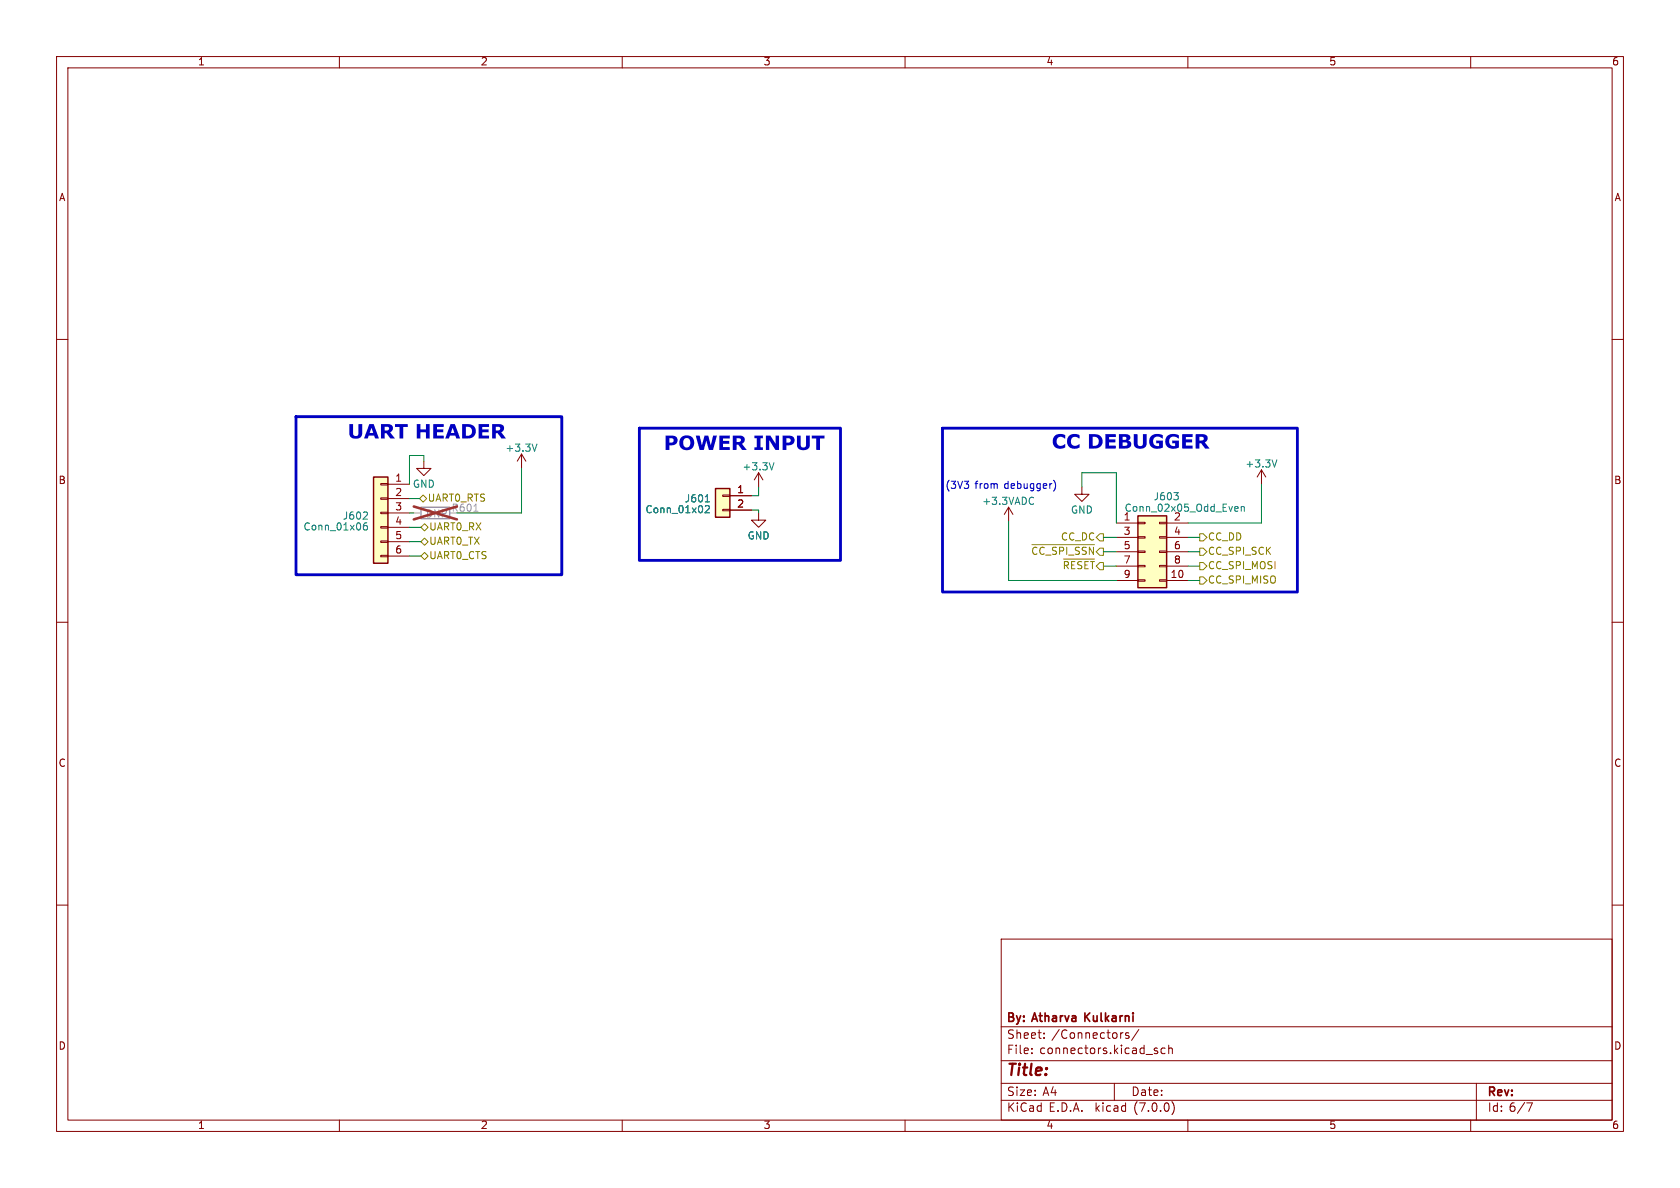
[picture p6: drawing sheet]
<svg xmlns="http://www.w3.org/2000/svg" width="297mm" height="210mm" viewBox="0 0 297 210" stroke-linecap="round" stroke-linejoin="round" font-family="sans-serif">
<g fill="none" stroke="#840000" stroke-width=".18">
<path d="M10 10h277v190h-277zM12 12h273v186h-273zM60 10v2M110 10v2M160 10v2M210 10v2M260 10v2M10 60h2M285 60h2M67.3 98.2h1.3v.2h-1.3zM67.3 95.6h1.3v.3h-1.3zM67.3 93.1h1.3v.2h-1.3z"/>
<path d="M67.3 90.6h1.3v.2h-1.3zM67.3 88h1.3v.3h-1.3zM67.3 85.5h1.3v.2h-1.3zM68.6 85.6h3.8M68.6 88.1h3.8M68.6 90.7h3.8M68.6 93.2h3.8M68.6 95.8h3.8M68.6 98.3h3.8M74.9 81.5v1.3h1.3l-1.3 1.3-1.2-1.3h1.2M92.2 80.3l-.8 1.2M92.2 80.3v2.5"/>
<path d="M92.2 80.3l.8 1.2M127.8 90h1.2v.3h-1.2zM127.8 87.5h1.2v.3h-1.2zM129 87.6h3.8M129 90.2h3.8M134.1 90.7v1.2h1.3l-1.3 1.3-1.3-1.3h1.3M134.1 83.6l-.8 1.2M134.1 83.6v2.5M134.1 83.6l.8 1.2M178.3 89.7l-.8 1.2M178.3 89.7v2.5M178.3 89.7l.8 1.2"/>
<path d="M191.3 86.1v1.3h1.2l-1.2 1.2-1.3-1.2h1.3M197.4 92.5h3.8M197.4 95h3.8M197.4 97.5h3.8M201.2 99.9h1.2v.3h-1.2zM201.2 97.4h1.2v.3h-1.2zM201.2 94.9h1.2v.2h-1.2zM201.2 92.3h1.2v.3h-1.2zM205 99.9h1.2v.3h-1.2zM205 97.4h1.2v.3h-1.2zM205 94.9h1.2v.2h-1.2zM205 92.3h1.2v.3h-1.2z"/>
<path d="M206.2 92.5h3.9M206.2 95h3.9M206.2 97.5h3.9M223 83.1l-.8 1.2M223 83.1v2.5M223 83.1l.8 1.2M10 110h2M197.4 102.6h3.8M197.4 100.1h3.8M201.2 102.5h1.2v.2h-1.2zM205 102.5h1.2v.2h-1.2zM206.2 102.6h3.9"/>
<path d="M206.2 100.1h3.9M285 110h2M10 160h2M285 160h2M177 166h108v32h-108zM60 198v2M110 198v2M160 198v2M177 194.5h108M177 191.5h108M177 187.5h108M177 181.5h108"/>
<path d="M182.4 186.1v.2M182.4 185.3v.2M184.6 183.4v.2M184.6 182.6v.2M197 191.5v3M198.4 182.6h.1M199.5 182.6h-.3l-.2 .2v.2l.5 .1v.4h-.5M201.3 182l-1.3 1.9M204.3 185.8h.3l.1 .2-.2 .3h-.3M204.3 185.3h.3M206 185.3h-.5l-.2 .2v.5l.1 .2h.6M206.6 185.4l.2-.1h.4l.1 1"/>
<path d="M206.6 184.8v1.5M207.2 194.7a1.72 1.72 0 0 1 0 2.3M210 198v2M260 198v2M261 191.5v6.5M269.9 195h1l-.6 1.5"/>
</g>
<g fill="none" stroke="#008484" stroke-width=".18">
<path d="M94.9 78.5l-.4 1.3M64.2 91.8h.8M64.3 92.7v.9l.2 .1 .4-.1 .1-.5-.2-.1-.3-.1-.3 .2M64.9 90.6v.4M124.7 88.7h.7M124.9 89.4h.4l.1 .3-.8 .9h.8M136.8 81.8l-.4 1.3M182.5 87.9l.2 .1M182.7 89l-.2 .2M207.5 87.1h.8l-.4 .5M208.2 87.7v.5M218.5 89.5l.3 .1 .1 .2-.6 .2"/>
<path d="M218.8 90.3l-.3 .1M219.4 89.7l.2-.2 .3 .1 .1 .8M219.4 89.5v.9M225.7 81.3l-.4 1.3"/>
</g>
<path d="M74.4 89.7h5.1v2h-5.1z" fill="none" stroke="#a1a1a1" stroke-width=".25"/>
<path d="M73.2 90.7h1.2M83.8 90.4h.7" fill="none" stroke="#a1a1a1" stroke-width=".18"/>
<path d="M73.2 89.5l7.6 2.3M80.8 89.5l-7.6 2.3" fill="none" stroke="#9d3333" stroke-width=".46"/>
<g fill="#ffffc2" stroke="#ffffc2" stroke-width=".18">
<path d="M201.2 91.2h5v12.7h-5z"/>
<path d="M126.5 86.4h2.5v5h-2.5z"/>
<path d="M66 84.3h2.6v15.3h-2.6z"/>
</g>
<path d="M66 84.3h2.6v15.3h-2.6zM126.5 86.4h2.5v5h-2.5zM201.2 91.2h5v12.7h-5z" fill="none" stroke="#840000" stroke-width=".25"/>
<g fill="none" stroke="#848400" stroke-width=".18">
<path d="M74.2 88.1l.6-.6 .6 .6-.6 .7zM74.4 95.8l.7-.7 .6 .7-.6 .6zM74.4 93.2l.7-.6 .6 .6-.6 .7zM74.4 98.3l.7-.6 .6 .6-.6 .6zM182.4 96.3h11.1M183.3 96.9l-.2-.2-.3 .1-.3 .5M184.6 96.9l-.2-.2-.3 .1-.3 .5M186.8 96.8l-.5-.1-.2 .4M188 98.8h5.5M188 97.2l-.1-.4-.6-.1v1.3M188.2 99.3v1.2M188.6 96.7v1.3"/>
<path d="M189.4 99.3v1.2M190.8 96.8l-.5-.1-.2 .4M191.8 99.3v1.2M192 96.8l-.4-.1-.3 .4M193.1 99.3v1.2M193.3 96.7v1.3l-.7-1.3v1.3M194.4 96.9h.7v1.3h-.7l-.6-.7zM194.4 94.4h.7v1.2h-.7l-.6-.6zM194.4 99.4h.7v1.3h-.7l-.6-.6zM212.1 96.9h.6l.7 .6-.7 .7h-.6zM212.1 94.4h.6l.7 .6-.7 .6h-.6zM212.1 99.4h.6l.7 .7-.7 .6h-.6z"/>
<path d="M212.1 102h.6l.7 .6-.7 .7h-.6z"/>
</g>
<g fill="#0000c2">
<path d="M129.6 77h1.4l.5 .2 .2 .3-.1 .5-.4 .4 .8 1.1h-.8l-.7-.9h-.3v.9h-.6v-2h.6v.6h.6l.2-.3-.3-.3h-1.1z"/>
<path d="M143.5 77h2.3v.5h-.8v2h-.7v-2h-.8z"/>
</g>
<path d="M186.3 84.9a1.46 1.46 0 0 1 0 1.9" fill="none" stroke="#0000c2" stroke-width=".18"/>
<g fill="#0000c2">
<path d="M87 75h1.5l.4 .2 .2 .3v.4l-.5 .5 .9 1.1h-.8l-.7-.9h-.3v.9h-.7v-2.1h.7v.7l.6-.1 .1-.3-.2-.2-1.2-.1z"/>
<path d="M211.4 76.7l1.4 .1 .5 .2 .2 .3v.4l-.5 .5 .8 1.1h-.8l-.7-1h-.3v1h-.6v-2.1h.6v.7l.6-.1 .2-.3-.2-.3h-1.2z"/>
</g>
<path d="M52.3 73.7h47v27.9h-47zM113 75.7h35.6v23.4h-35.6zM166.6 75.7h62.8v28.9h-62.8z" fill="none" stroke="#0000c2" stroke-width=".5"/>
<g fill="none" stroke="#008400" stroke-width=".18">
<path d="M72.4 90.7h.8M72.4 93.2h2M72.4 98.3h2M72.4 95.8h2M72.4 88.1h1.8M74.9 81.5v-1h-2.5v5.1M92.2 82.8v7.9h-11.4M132.8 90.2h1.3v.5M134.1 86.1v1.5h-1.3M178.3 92.2v10.4h19.1M191.3 86.1v-2.5h6.1v8.9M195.1 95h2.3"/>
<path d="M195.1 97.5h2.3M210.1 95h2M210.1 97.5h2M223 85.6v6.9h-12.9M195.1 100.1h2.3M210.1 102.6h2M210.1 100.1h2"/>
</g>
<path d="M124.7 88.7h.7M124.9 89.4h.4l.1 .3-.8 .9h.8" fill="none" stroke="#008484" stroke-width=".18"/>
<path d="M129 87.6h3.8M129 90.2h3.8" fill="none" stroke="#840000" stroke-width=".18"/>
<g font-size="3.5" fill="#0000c2">
<text x="61.5" y="77.9">UART HEADER</text>
<text x="117.3" y="80">POWER</text>
<text x="133.2" y="80">INPUT</text>
<text x="185.9" y="79.7">CC DEBUGGER</text>
</g>
<text font-size="2.8" fill="#840000" x="178" y="190.8">Title:</text>
<g font-size="2.1" fill="#840000">
<text x="178" y="183.9">Sheet:</text>
<text x="178" y="181.1">By: Atharva</text>
<text x="185.9" y="183.9">/Connectors/</text>
<text x="192.3" y="181.1">Kulkarni</text>
<text x="178" y="186.6">File:</text>
<text x="183.8" y="186.6">connectors.kicad_sch</text>
<text x="178" y="196.8">KiCad</text>
<text x="178" y="194">Size:</text>
<text x="184.3" y="194">A4</text>
<text x="185.4" y="196.8">E.D.A.</text>
<text x="193.7" y="196.8">kicad</text>
<text x="200" y="194">Date:</text>
<text x="200.6" y="196.8">(7.0.0)</text>
<text x="263" y="194.2">Rev:</text>
<text x="263" y="196.8">Id: 6/7</text>
</g>
<g font-size="1.8" fill="#840000">
<text x="35" y="11.8">1</text>
<text x="85" y="11.8">2</text>
<text x="135" y="11.8">3</text>
<text x="185" y="11.8">4</text>
<text x="235" y="11.8">5</text>
<text x="285" y="11.8">6</text>
<text x="10.4" y="35.8">A</text>
<text x="285.4" y="35.8">A</text>
<text x="10.3" y="85.8">B</text>
<text x="69.8" y="85.3">1</text>
<text x="69.8" y="87.9">2</text>
<text x="130.3" y="87.4">1</text>
<text x="130.3" y="89.9">2</text>
<text x="285.3" y="85.8">B</text>
<text x="69.8" y="90.4">3</text>
<text x="69.8" y="93">4</text>
<text x="69.8" y="95.5">5</text>
<text x="198.6" y="94.7">3</text>
<text x="207.5" y="94.7">4</text>
<text x="69.8" y="98">6</text>
<text x="198.6" y="97.3">5</text>
<text x="198.6" y="99.8">7</text>
<text x="207.5" y="97.3">6</text>
<text x="207.5" y="99.8">8</text>
<text x="198.6" y="102.4">9</text>
<text x="206.9" y="102.4">10</text>
<text x="10.3" y="135.8">C</text>
<text x="285.3" y="135.8">C</text>
<text x="10.3" y="185.8">D</text>
<text x="285.3" y="185.8">D</text>
<text x="35" y="199.8">1</text>
<text x="85" y="199.8">2</text>
<text x="135" y="199.8">3</text>
<text x="185" y="199.8">4</text>
<text x="235" y="199.8">5</text>
<text x="285" y="199.8">6</text>
</g>
<g font-size="1.8" fill="#008484">
<text x="89.3" y="80.1">+3.3V</text>
<text x="131.2" y="83.4">+3.3V</text>
<text x="220.1" y="82.9">+3.3V</text>
<text x="72.9" y="86.5">GND</text>
<text x="121" y="89.1">J601</text>
<text x="173.6" y="89.5">+3.3VADC</text>
<text x="203.9" y="88.7">J603</text>
<text x="53.6" y="94.1">Conn_01x06</text>
<text x="60.5" y="92.1">J602</text>
<text x="114" y="91">Conn_01x02</text>
<text x="132.1" y="95.6">GND</text>
<text x="189.3" y="91.1">GND</text>
<text x="198.6" y="92.2">1</text>
<text x="198.8" y="90.7">Conn_02x05_Odd_Even</text>
<text x="207.5" y="92.2">2</text>
</g>
<g font-size="1.8" fill="#848400">
<text x="75.6" y="89">UART0_RTS</text>
<text x="75.9" y="94">UART0_RX</text>
<text x="187.4" y="95.8">CC_DC</text>
<text x="213.6" y="95.8">CC_DD</text>
<text x="75.9" y="96.6">UART0_TX</text>
<text x="75.9" y="99.1">UART0_CTS</text>
<text x="182.2" y="99">~{CC_SPI_SSN}</text>
<text x="187.7" y="101.5">~{RESET}</text>
<text x="213.6" y="98.4">CC_SPI_SCK</text>
<text x="213.6" y="100.9">CC_SPI_MOSI</text>
<text x="213.6" y="103.4">CC_SPI_MISO</text>
</g>
<g font-size="1.8" fill="#0000c2">
<text x="167.1" y="86.6">(3V3</text>
<text x="172.4" y="86.6">from</text>
<text x="177.6" y="86.6">debugger)</text>
</g>
<g font-size="1.8" fill="#a1a1a1">
<text x="75.2" y="91.8">DNP</text>
<text x="79.8" y="90.7">R601</text>
</g>
</svg>
